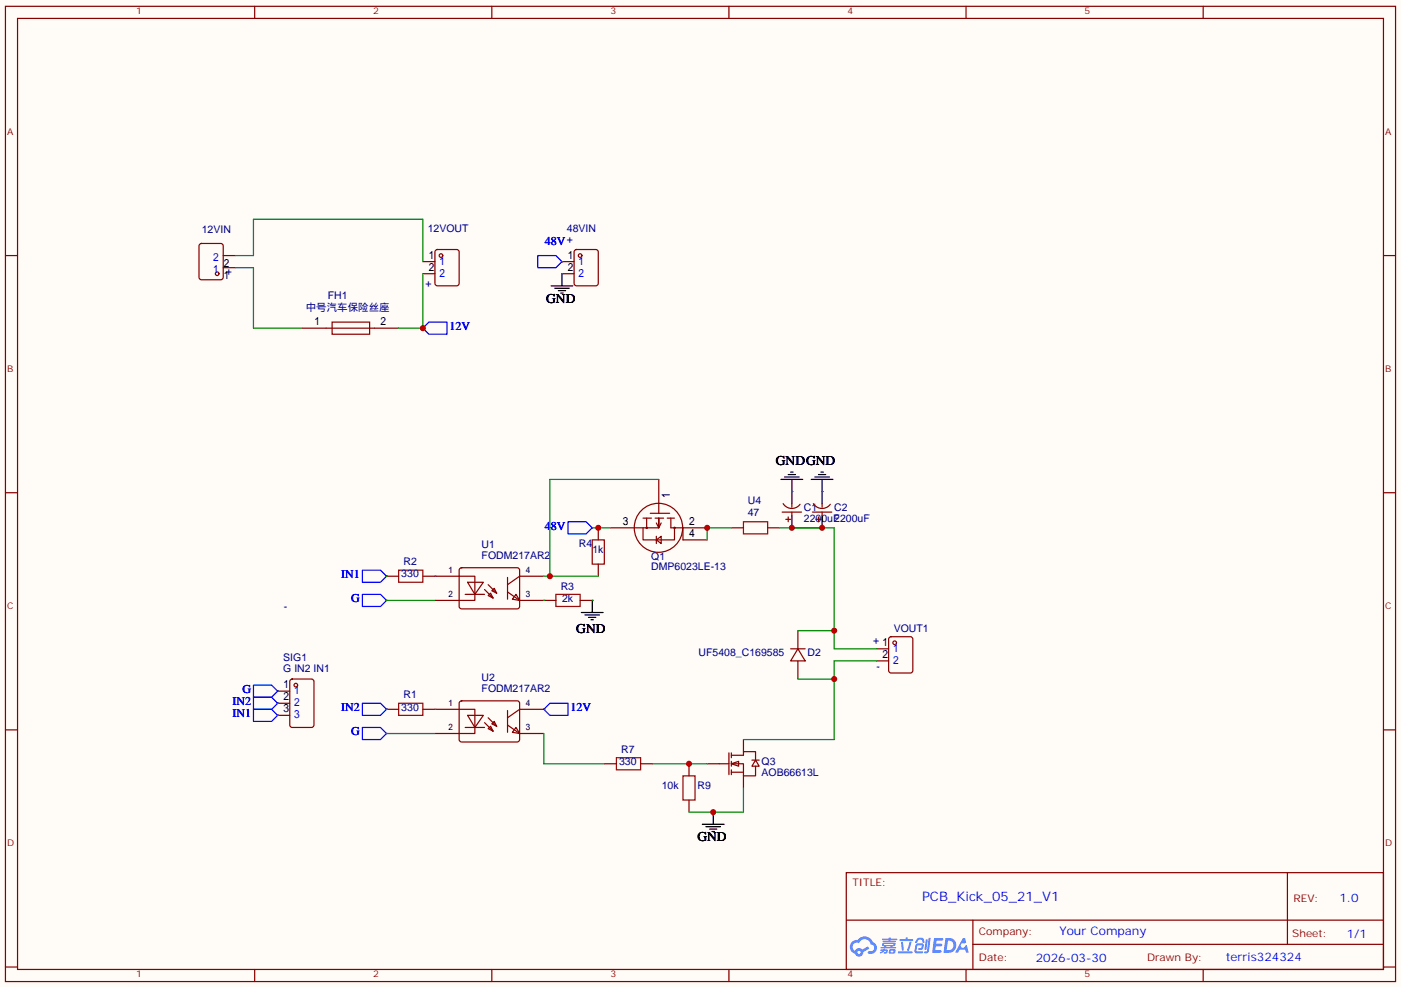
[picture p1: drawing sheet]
<svg xmlns="http://www.w3.org/2000/svg" width="294mm" height="207mm" viewBox="0 0 294 207" stroke-linecap="round" stroke-linejoin="round" font-family="sans-serif">
<path d="M0 0h294.1v207.2h-294.1z" fill="#fffcf7"/>
<g fill="none" stroke="#870000" stroke-width=".25">
<path d="M1.1 1.3h291.9v204.8h-291.9zM3.7 3.9h286.7v199.6h-286.7zM53.5 1.3v2.6M103.3 1.3v2.6M153 1.3v2.6M202.8 1.3v2.6M252.6 1.3v2.6M1.1 53.7h2.6M290.4 53.7h2.6M1.1 103.4h2.6M290.4 103.4h2.6M1.1 153.2h2.6"/>
<path d="M290.4 153.2h2.6M177.7 183.2h112.7v20.3h-112.7zM177.7 193.2h112.7M204.2 198.2h86.2M204.2 193.2v10.1M270.3 183.2v15M1.1 203h2.6M53.5 203.5v2.6M103.3 203.5v2.6M153 203.5v2.6M202.8 203.5v2.6M252.6 203.5v2.6"/>
<path d="M290.4 203h2.6"/>
</g>
<g fill="#5487ff">
<path d="M196.1 196.9h1.7l.2 .1-.1 .4-1.3 .1-.1 .6h1.1l.2 .3-.2 .2h-1.1l-.2 .9h1.3l.1 .2-.1 .3h-1.9z"/>
<path d="M202.1 196.9h.5l.2 1-.4 .2a.49 .49 0 0 0-.7 .2 .49 .49 0 0 0 .3 .7 .49 .49 0 0 0 .6-.5l.4-.1 .4 1.6h-.6l-.1-.7h-1.2l-.4 .7h-.6z"/>
<path d="M194.4 197.2h.4l-.3 2-.2 .2-.2-.2z"/>
<path d="M195 196.9h.4l-.4 2.7a.57 .57 0 0 1-.4 .5 .57 .57 0 0 1-.6-.2l.6-.3z"/>
<path d="M192.6 197l.4-.1h.8l.3 1h-.4l-.3-.6h-.5l-.4 .6h-.4z"/>
<path d="M192.4 198.2l1.2-.2a.74 .74 0 0 1 .4 .8 .74 .74 0 0 1-.6 .6h-.5l-.1-.2 .2-.2h.4l.1-.6h-.9l-.2 1.3h1.2l.2 .2-.2 .2h-1.2l-.3-.1-.1-.4z"/>
<path d="M188.5 199.7h2.9l.2 .2-.2 .2h-2.8z"/>
<path d="M191 197.7h.4a2.8 2.8 0 0 1-.8 1.9l-.2-.2z"/>
<path d="M189.2 197.7h.4l.1 1.7-.1 .2-.3-.2z"/>
<path d="M188.9 197.1h1.2l.1-.3h.4l-.1 .3h1l.2 .3-.2 .1h-2.6z"/>
<path d="M184.9 199.3l.9-.1v.1l.6 .1-.1 .6-.8 .2v-.3h.4l.1-.3a.45 .45 0 0 0-.7 .3l-.5 .3-.1-.3 .6-.3h-.5z"/>
<path d="M185.2 197h1.4v-.2h.4v.2h1.2l.2 .2-.2 .2h-1.2l-.1 .1h1.1l.1 .2-.1 .1h-2.6l-.1-.3h1.2v-.1h-1.2z"/>
<path d="M198.5 196.9l-.4 3.1h.9a1.56 1.56 0 0 0 1.8-1.6 1.56 1.56 0 0 0-1.8-1.5zM199 197.5a1.05 1.05 0 0 1 1.2 1.1 1.05 1.05 0 0 1-1.5 .9z"/>
<path d="M185.3 198l-.1 .5 .4 .1v.2h-.7v.3h3.1l.1-.1-.1-.2h-.6v-.1a.43 .43 0 0 0 .6-.3 .43 .43 0 0 0-.3-.5h-2.2zM185.6 198.2h2l-.1 .2h-1.8zM186 198.6h1l-.1 .2h-.8z"/>
<path d="M186.7 199.4v.7l1.2-.1v-.7h-.9zM187 199.6h.6l-.1 .3h-.5z"/>
<path d="M178.8 197.7a1.47 1.47 0 0 0 .7 2.5 .89 .89 0 0 0 1 .6 .89 .89 0 0 0 .7-1l1.3-.6-.3-.5-1.2 .6-.4-.2a.89 .89 0 0 0-1.1 .5 .9 .9 0 0 1-.4-1.2 .9 .9 0 0 1 1.2-.4 1.3 1.3 0 0 1 1.4-.8 1.3 1.3 0 0 1 1.2 1.1 .75 .75 0 0 1 .6 .9 .75 .75 0 0 1-1 .5l-.3 .1v.3a1.28 1.28 0 0 0 1.8-.6 1.28 1.28 0 0 0-.8-1.7 1.9 1.9 0 0 0-3.2-.5l-.7 .1zM180 199.9a.35 .35 0 0 1 .7 0 .35 .35 0 0 1-.7 0z"/>
</g>
<g fill="none" stroke="#870000" stroke-width=".25">
<path d="M41.9 51.4l.4-.3h4.1l.4 .3 .1 6.8-.3 .5h-4.3l-.4-.2zM46.9 56.2h2.5M46.9 53.7h2.5M88.8 54.9h2.5M88.8 57.5h2.5M91.4 52.6l.4-.2h4.1l.4 .2 .1 6.9-.3 .4-4.3 .1-.4-.3zM118 54.9h2.5M118 57.5h2.5M120.6 52.6l.4-.2h4.1l.4 .2 .1 6.9-.3 .4-4.3 .1-.4-.3zM63.4 68.9h20.3M69.7 67.6h7.9v2.6h-7.9zM96.5 119.4l.4-.2 11.9 .1 .3 .4-.1 7.9-.4 .2-12-.1-.2-.4z"/>
<path d="M125.6 110.8v2.5M125.6 118.4v2.6M128.1 110.8h10.2v-2v2M135 110.8v2.5h6.6v-2.5M135 108.8h1.8M135.8 108.8v2M136.5 107.8h4.1M137.5 108.8h1.8M137.8 113.3l1-.7v1.5zM137.8 112.6v1.5M137.8 109.8l.5 1M138.3 100.6v7.2"/>
<path d="M138.8 109.8l-.5 1M140.1 108.8h1.5M140.8 108.8v2h7.7M143.4 110.8v2.5h5.1M153.5 110.8h2.6M161.2 110.8h2.5M164.2 107.5h4.1M164.4 105.7a2.15 2.15 0 0 0 3.6 .2M165 109h1M165.5 108.5v1M166.2 105.7v.8M166.2 107.5v.8"/>
<path d="M170.6 107.5h4M170.8 105.7a2.15 2.15 0 0 0 3.5 .2M171.3 109h1M171.8 108.5v1M172.6 105.7v.8M172.6 107.5v.8M81.2 121h2.5M88.8 121h10.9v5h-8.4M97.7 124.8h4M98.2 122.2h3.3l-1.8 2.6zM101.7 123.8l1.8 1.7M102.5 125l.5-.5 .5 1z"/>
<path d="M102.5 122.7l1.8 1.8M103.3 124l.5-.5 .5 1zM106.6 121.2v4.6M106.6 124.3l2.5 1.7M108.3 124.8l.8 1.2-1.5-.2zM109.1 126h7.6M114.2 121h-5.1l-2.5 1.7M121.8 126h2.5M166 136.2h3M167.5 136.2l1.5 2.5h-3zM167.5 132.4v3.8M167.5 138.7v3.9"/>
<path d="M184 136.2h2.6M184 138.7h2.6M186.6 133.9l.5-.2h4l.5 .2v6.9l-.2 .4-4.3 .1-.5-.3zM58.3 150.2h2.5M58.3 147.6h2.5M58.3 145.1h2.5M60.9 142.8l.4-.2h4.1l.4 .2 .1 9.4-.3 .4-4.3 .1-.4-.3zM81.2 148.9h2.5M88.8 148.9h10.9v5.1h-8.4M96.5 147.4l.4-.3 11.9 .1 .3 .4-.1 7.9-.4 .3-12-.1-.2-.4zM97.7 152.7h4M98.2 150.2h3.3l-1.8 2.5z"/>
<path d="M101.7 151.7l1.8 1.8M102.5 153l.5-.5 .5 1zM102.5 150.7l1.8 1.8M103.3 151.9l.5-.5 .5 1.1zM106.6 152.2l2.5 1.8M106.6 149.2v4.5M108.3 152.7l.8 1.3-1.5-.3zM109.1 154h5.1M114.2 148.9h-5.1l-2.5 1.8M153 158v4.6M153.5 158.6h2.6v-.8h2.5v1.8M153.5 158v1.1"/>
<path d="M153.5 159.8v1M156.1 155.3v2.5M157.9 159.6h1.5M158.6 159.6l.8 1.2h-1.5zM126.9 160.3h2.5M134.5 160.3h2.5M144.7 160.3v2.6M144.7 168v2.5M148.5 160.3h4.5M153.5 160.3l1.6-.5v1zM153.5 160.3h2.6v2.6M153.5 162.1h2.6"/>
<path d="M153.5 161.6v1M156.1 162.9v2.5M158.6 160.8v2.1h-2.5"/>
<circle cx="45.6" cy="57.5" r=".38"/>
<circle cx="92.6" cy="53.7" r=".38"/>
<circle cx="121.8" cy="53.7" r=".38"/>
<circle cx="135.8" cy="110.8" r=".13"/>
<circle cx="138.2" cy="110.8" r="5.1"/>
<circle cx="141.6" cy="110.8" r=".13"/>
<circle cx="187.8" cy="134.9" r=".38"/>
<circle cx="62.1" cy="143.8" r=".38"/>
</g>
<g fill="none" stroke="#00f" stroke-width=".25">
<path d="M112.9 53.7h3.8l1.3 1.2-1.3 1.3h-3.8zM118 57.5h.1M118 54.9h.1M88.8 68.9l1.2-1.3h3.9v2.6h-3.9zM88.8 68.9h.1M76.1 119.7h3.8l1.3 1.3-1.3 1.2h-3.8zM119.3 109.5h3.8l1.2 1.3-1.2 1.3h-3.8zM124.3 110.8h.1M166.2 103.2h.1M172.6 103.2h.1M76.1 124.8h3.8l1.3 1.2-1.3 1.3h-3.8zM81.2 126h.1"/>
<path d="M81.2 121h.1M124.3 126h.1M53.2 148.9h3.8l1.3 1.3-1.3 1.2h-3.8zM53.2 146.4h3.8l1.3 1.2-1.3 1.3h-3.8zM53.2 143.8h3.8l1.3 1.3-1.3 1.3h-3.8zM58.3 150.2h.1M58.3 147.6h.1M58.3 145.1h.1M76.1 152.7h3.8l1.3 1.3-1.3 1.3h-3.8zM76.1 147.6h3.8l1.3 1.3-1.3 1.3h-3.8zM81.2 154h.1M81.2 148.9h.1"/>
<path d="M114.2 148.9h.1M115.4 147.6h3.9v2.6h-3.9l-1.2-1.3zM149.7 170.5h.1"/>
</g>
<g fill="none" stroke="#000" stroke-width=".25">
<path d="M118 57.5v2.5M115.7 60h4.6M116.5 60.5h3M117.2 61h1.5M117.7 61.5h.5M165.5 99.6h1.5M166 99.1h.5M171.8 99.6h1.6M172.3 99.1h.5M164 100.6h4.5M164.7 100.1h3.1M166.2 100.6v5.1"/>
<path d="M166.2 108.3v2.5M170.3 100.6h4.6M171.1 100.1h3M172.6 100.6v5.1M172.6 108.3v2.5M122 128.6h4.6M122.8 129.1h3.1M123.6 129.6h1.5M124.1 130.1h.5M124.3 126v2.6M147.4 173h4.6M148.2 173.5h3.1"/>
<path d="M149 174h1.5M149.5 174.6h.5M149.7 170.5v2.5"/>
</g>
<path d="M83.7 119.7h5.1v2.5h-5.1zM124.3 113.3h2.6v5.1h-2.6zM156.1 109.5h5.1v2.6h-5.1zM116.7 124.8h5.1v2.5h-5.1zM83.7 147.6h5.1v2.6h-5.1zM129.4 159.1h5.1v2.5h-5.1zM143.4 162.9h2.5v5.1h-2.5z" fill="none" stroke="#a10000" stroke-width=".25"/>
<path d="M88.8 57.5v11.4h-5.1" fill="none" stroke="#008700" stroke-width=".25"/>
<circle cx="88.8" cy="68.9" r=".63" fill="#c00"/>
<path d="M49.4 56.2h3.8v12.7h10.2M124.3 110.8h3.8" fill="none" stroke="#008700" stroke-width=".25"/>
<circle cx="125.6" cy="110.8" r=".63" fill="#c00"/>
<path d="M49.4 53.7h3.8v-7.7h35.6v8.9M184 138.7h-8.9v16.6h-19M167.5 142.6h7.6" fill="none" stroke="#008700" stroke-width=".25"/>
<circle cx="175.1" cy="142.6" r=".63" fill="#c00"/>
<path d="M163.7 110.8h11.4v25.4h8.9M167.5 132.4h7.6" fill="none" stroke="#008700" stroke-width=".25"/>
<g fill="#c00">
<circle cx="175.1" cy="132.4" r=".63"/>
<circle cx="172.6" cy="110.8" r=".63"/>
<circle cx="166.2" cy="110.8" r=".63"/>
</g>
<path d="M156.1 165.4v5.1h-11.4" fill="none" stroke="#008700" stroke-width=".25"/>
<circle cx="149.7" cy="170.5" r=".63" fill="#c00"/>
<path d="M137 160.3h11.5" fill="none" stroke="#008700" stroke-width=".25"/>
<circle cx="144.7" cy="160.3" r=".63" fill="#c00"/>
<path d="M138.3 100.6h-22.9v20.4M114.2 121h11.4M114.2 154v6.3h12.7" fill="none" stroke="#008700" stroke-width=".25"/>
<circle cx="115.4" cy="121" r=".63" fill="#c00"/>
<path d="M153.5 110.8h-5v2.5M81.2 126h10.1M81.2 154h10.1" fill="none" stroke="#008700" stroke-width=".25"/>
<circle cx="148.5" cy="110.8" r=".63" fill="#c00"/>
<g fill="none" stroke="#008700" stroke-width=".25">
<path d="M118 57.5h.1M118 54.9h.1M166.2 103.2h.1M172.6 103.2h.1M81.2 121h.1M91.3 121h.1M114.2 126h.1M124.3 126h.1M58.3 150.2h.1M58.3 147.6h.1M58.3 145.1h.1M81.2 148.9h.1"/>
<path d="M91.3 148.9h.1M114.2 148.9h.1"/>
</g>
<g font-size="2.8">
<text x="114.7" y="63.5">GND</text>
<text x="162.9" y="97.7">GNDGND</text>
<text x="121" y="132.9">GND</text>
<text x="146.4" y="176.6">GND</text>
</g>
<text font-size="2.8" fill="#00f" x="193.6" y="189.2">PCB_Kick_05_21_V1</text>
<g font-size="2.5" fill="#00f">
<text x="114.4" y="51.4">48V</text>
<text x="94.4" y="69.2">12V</text>
<text x="114.4" y="111.2">48V</text>
<text x="71.7" y="121.4">IN1</text>
<text x="73.8" y="126.4">G</text>
<text x="48.8" y="148">IN2</text>
<text x="50.9" y="145.5">G</text>
<text x="71.7" y="149.3">IN2</text>
<text x="119.8" y="149.2">12V</text>
<text x="48.8" y="150.5">IN1</text>
<text x="73.8" y="154.4">G</text>
<text x="281.2" y="189.4">1.0</text>
<text x="222.4" y="196.3">Your Company</text>
<text x="282.7" y="196.8">1/1</text>
<text x="217.5" y="201.9">2026-03-30</text>
<text x="257.3" y="201.8">terris324324</text>
</g>
<g font-size="2.2" fill="#000080">
<text x="42.4" y="48.8">12VIN</text>
<text x="89.8" y="48.8">12VOUT</text>
<text x="119" y="51.1">+</text>
<text x="119" y="48.8">48VIN</text>
<text x="47.4" y="57.7">+</text>
<text x="64.2" y="65.3">中号汽车保险丝座</text>
<text x="68.8" y="62.8">FH1</text>
<text x="89.3" y="60.3">+</text>
<text x="157" y="105.8">U4</text>
<text x="168.8" y="107.3">C1</text>
<text x="175.1" y="107.3">C2</text>
<text x="157" y="108.2">47</text>
<text x="168.8" y="109.6">2200uF</text>
<text x="175.1" y="109.6">2200uF</text>
<text x="84.7" y="118.7">R2</text>
<text x="101.1" y="117.4">FODM217AR2</text>
<text x="101.1" y="115">U1</text>
<text x="121.6" y="114.9">R4</text>
<text x="124.4" y="116.1">1k</text>
<text x="136.7" y="119.8">DMP6023LE-13</text>
<text x="136.7" y="117.5">Q1</text>
<text x="84.3" y="121.2">330</text>
<text x="117.7" y="123.8">R3</text>
<text x="59.6" y="128">-</text>
<text x="118" y="126.3">2k</text>
<text x="146.7" y="137.7">UF5408_C169585</text>
<text x="169.5" y="137.7">D2</text>
<text x="183.3" y="135.2">+</text>
<text x="187.6" y="132.6">VOUT1</text>
<text x="59.5" y="141.1">G IN2 IN1</text>
<text x="59.5" y="138.8">SIG1</text>
<text x="101.1" y="142.9">U2</text>
<text x="184" y="140.7">-</text>
<text x="84.3" y="149.2">330</text>
<text x="84.7" y="146.6">R1</text>
<text x="101.1" y="145.3">FODM217AR2</text>
<text x="130" y="160.6">330</text>
<text x="130.4" y="158">R7</text>
<text x="159.9" y="160.6">Q3</text>
<text x="138.9" y="165.7">10k</text>
<text x="146.4" y="165.7">R9</text>
<text x="159.9" y="162.9">AOB66613L</text>
</g>
<g font-size="2.2" fill="#800">
<text x="178.9" y="186">TITLE:</text>
<text x="271.6" y="189.4">REV:</text>
<text x="205.5" y="196.2">Company:</text>
<text x="271.3" y="196.7">Sheet:</text>
<text x="205.5" y="201.8">Date:</text>
<text x="240.8" y="201.8">Drawn By:</text>
</g>
<g font-size="1.9" fill="#800">
<text x="28.6" y="3">1</text>
<text x="78.4" y="3">2</text>
<text x="128.1" y="3">3</text>
<text x="177.9" y="3">4</text>
<text x="227.7" y="3">5</text>
<text x="1.5" y="28.3">A</text>
<text x="290.8" y="28.3">A</text>
<text x="1.5" y="78.1">B</text>
<text x="290.8" y="78.1">B</text>
<text x="1.5" y="127.9">C</text>
<text x="290.8" y="127.9">C</text>
<text x="1.5" y="177.6">D</text>
<text x="290.8" y="177.6">D</text>
<text x="28.6" y="205.2">1</text>
<text x="78.4" y="205.2">2</text>
<text x="128.1" y="205.2">3</text>
<text x="177.9" y="205.2">4</text>
<text x="227.7" y="205.2">5</text>
</g>
</svg>
